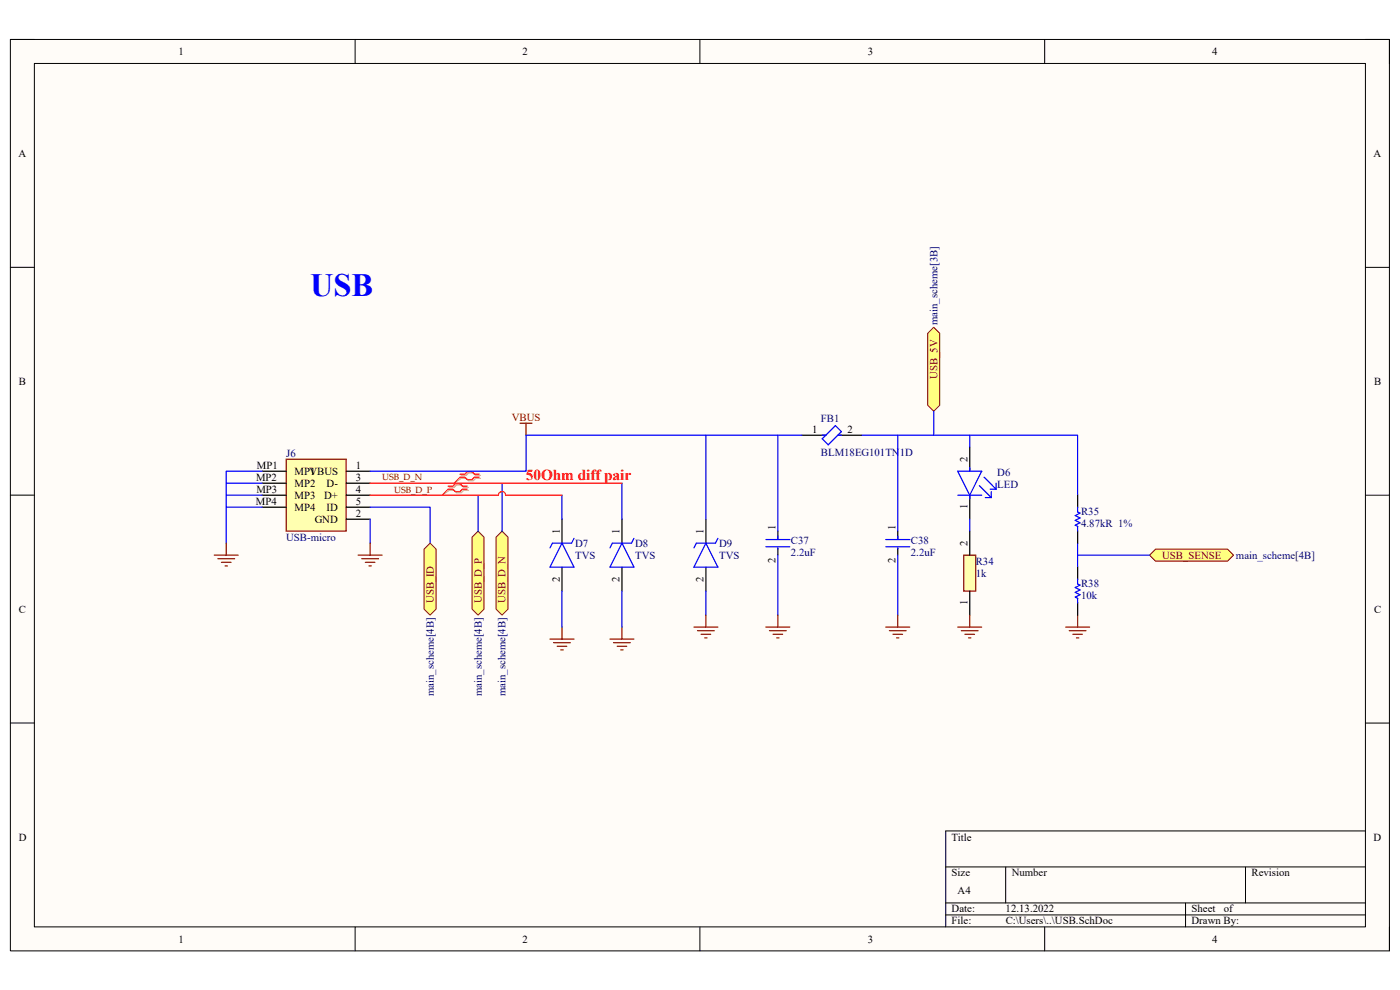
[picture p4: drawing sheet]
<svg xmlns="http://www.w3.org/2000/svg" width="297mm" height="210mm" viewBox="0 0 297 210" stroke-linecap="round" stroke-linejoin="round" font-family="sans-serif">
<path d="M2.2 8.4h292.6v193.3h-292.6z" fill-rule="evenodd" fill="#fffcf8"/>
<path d="M2.2 8.4h292.6v193.3h-292.6z" fill="none" stroke="#000" stroke-width=".21"/>
<path d="M7.3 13.5h282.4v183.1h-282.4z" fill-rule="evenodd" fill="#fffcf8"/>
<g fill="none" stroke="#000" stroke-width=".21">
<path d="M2.2 8.4h5.1M7.3 13.5h282.4v183.1h-282.4zM75.3 8.4v5.1M148.5 8.4v5.1M221.6 8.4v5.1M289.7 8.4h5.1v5.1M2.2 56.7h5.1M289.7 56.7h5.1M2.2 105h5.1M289.7 105.1h5.1M2.2 153.4h5.1M289.7 153.4h5.1"/>
<path d="M289.7 176.3h-89.1v20.3M75.3 196.6v5.1M148.5 196.6v5.1M200.6 183.9h89.1M200.6 191.5h89.1M200.6 194.1h89.1M213.4 183.9v7.6M221.6 196.6v5.1M251.5 191.5v5.1M264.2 183.9v7.6M294.8 196.6v5.1"/>
</g>
<g fill="none" stroke="#000" stroke-width=".25">
<path d="M170.1 92.3h5.1M177.7 92.3h5.1M205.7 94.9v5.1M119.2 110.1v5.1M131.9 110.1v5.1M149.8 110.1v5.1M165 112.7v1.8M165 116.2v1.6M190.5 112.7v1.8M190.5 116.2v1.6M205.7 105.1v5M119.2 120.3v5.1"/>
<path d="M131.9 120.3v5.1M149.8 120.3v5.1"/>
</g>
<g fill="none" stroke="#00f" stroke-width=".25">
<path d="M111.6 92.3h38.2v17.8M149.8 92.3h15.2v20.4M165 92.3h5.1M174.4 93.1l2.8-2.8 1.3 1.3-2.8 2.8zM174.4 92.3h.8M177.7 92.3h.8M182.8 92.3h7.7v20.4M203.2 100h5.1l-2.6 5.1zM205.7 99.2v.8M119.2 115.2l2.6 5.1h-5.1zM119.2 105v5.1M121.8 114.2l-.5 1h-4.1l-.5 1"/>
<path d="M131.9 115.2l2.6 5.1h-5.1zM134.5 114.2l-.5 1h-4.1l-.5 1M149.8 115.2l2.5 5.1h-5.1zM152.3 114.2l-.5 1h-4.1l-.5 1M162.5 114.5h5.1M162.5 116h5.1M165 113.7v.8M165 116.2v.3M165 117.8v12.7M187.9 114.5h5.1M187.9 116h5.1M190.5 113.7v.8"/>
<path d="M190.5 116.2v.3M190.5 117.8v12.7M203.2 105.1h5.1M205.7 105.1v.7M207.8 103l2.5 2.6M208.8 101.2l2.5 2.6M209 105.6h1.3M210 103.8h1.3M210.3 104.3v1.3M211.3 102.5v1.3M119.2 125.4v7.6M131.9 125.4v7.6"/>
<path d="M149.8 125.4v5.1"/>
</g>
<g fill="none" stroke="#800000" stroke-width=".25">
<path d="M116.7 135.6h5.1M117.4 136.3h3.6M118.2 137.1h2M119 137.9h.5M119.2 133v2.6M129.4 135.6h5.1M130.2 136.3h3.5M130.9 137.1h2.1M131.7 137.9h.5M131.9 133v2.6M147.2 133h5.1M148 133.8h3.5"/>
<path d="M148.7 134.6h2.1M149.5 135.3h.5M149.8 130.5v2.5M162.5 133h5.1M163.2 133.8h3.6M164 134.6h2M164.8 135.3h.5M165 130.5v2.5M187.9 133h5.1M188.7 133.8h3.5M189.4 134.6h2.1M190.2 135.3h.5"/>
<path d="M190.5 130.5v2.5"/>
</g>
<path d="M204.4 117.8h2.6v7.6h-2.6z" fill-rule="evenodd" fill="#ffffb0"/>
<path d="M204.4 117.8h2.6v7.6h-2.6zM203.2 133h5.1M203.9 133.8h3.6M204.7 134.6h2M205.5 135.3h.5M205.7 130.5v2.5" fill="none" stroke="#800000" stroke-width=".25"/>
<path d="M205.7 112.7v5.1M205.7 125.4v5.1" fill="none" stroke="#000" stroke-width=".25"/>
<path d="M205.7 110.1v2.6" fill="none" stroke="#00f" stroke-width=".25"/>
<path d="M60.7 97.4h12.7v15.3h-12.7z" fill-rule="evenodd" fill="#ffffb0"/>
<g fill="none" stroke="#800000" stroke-width=".25">
<path d="M60.7 97.4h12.7v15.3h-12.7zM110.3 89.8h2.6M111.6 89.8v2.5M45.5 117.8h5M46.2 118.5h3.6M47 119.3h2M48 115.2v2.6M76 117.8h5.1M76.7 118.5h3.6M77.5 119.3h2M78.5 115.2v2.6M47.7 120.1h.5"/>
<path d="M78.3 120.1h.5"/>
</g>
<path d="M55.6 100h5.1M73.4 100h5.1M55.6 102.5h5.1M55.6 105h5.1M55.6 107.6h5.1M73.4 110.1h5.1M73.4 102.5h5.1M73.4 105h5.1M73.4 107.6h5.1" fill="none" stroke="#000" stroke-width=".25"/>
<path d="M111.6 92.3v7.7h-33.1M205.7 92.3h22.9v12.8M48 102.5h7.6M48 105h7.6M48 107.6v7.6M78.5 107.6h12.7v7.6M78.5 110.1v5.1M131.9 102.5v7.6" fill="none" stroke="#00f" stroke-width=".25"/>
<path d="M95.3 103.4h1l.5-.5h1.1l.5 .5h1M95.3 104h1l.5 .5h1.1l.5-.5h1M97.9 100.8h1l.5-.5h1l.5 .5h1M97.9 101.5h1l.5 .5h1l.5-.5h1" fill="none" stroke="#d0a19e" stroke-width=".25"/>
<path d="M95.3 104l-1.5 1M97.9 101.5l-1.6 1" fill="none" stroke="#d0a19e" stroke-width=".21"/>
<path d="M95.1 103.1h1l.5-.5h1l.5 .5h1M95.1 103.8h1l.5 .5h1l.5-.5h1M97.6 100.6h1l.5-.5h1l.6 .5h1M97.6 101.2h1l.5 .5h1l.6-.5h1" fill="none" stroke="#f00" stroke-width=".25"/>
<path d="M95.1 103.8l-1.3 1.2M97.6 101.2l-1.3 1.3" fill="none" stroke="#f00" stroke-width=".21"/>
<path d="M106.5 112.7l1.3 1.3v15.2l-1.3 1.3-1.3-1.3v-15.2z" fill-rule="evenodd" fill="#ffff80"/>
<path d="M106.5 112.7l1.3 1.3v15.2l-1.3 1.3-1.3-1.3v-15.2z" fill="none" stroke="#800000" stroke-width=".21"/>
<path d="M106.5 102.5v10.2" fill="none" stroke="#00f" stroke-width=".25"/>
<path d="M100.1 114l1.3-1.3 1.3 1.3v15.2l-1.3 1.3-1.3-1.3z" fill-rule="evenodd" fill="#ffff80"/>
<path d="M100.1 114l1.3-1.3 1.3 1.3v15.2l-1.3 1.3-1.3-1.3z" fill="none" stroke="#800000" stroke-width=".21"/>
<path d="M101.4 105v7.7" fill="none" stroke="#00f" stroke-width=".25"/>
<path d="M90 116.5l1.2-1.3 1.3 1.3v12.7l-1.3 1.3-1.2-1.3z" fill-rule="evenodd" fill="#ffff80"/>
<path d="M90 116.5l1.2-1.3 1.3 1.3v12.7l-1.3 1.3-1.2-1.3z" fill="none" stroke="#800000" stroke-width=".21"/>
<path d="M198.1 69.4l1.3 1.3v15.3l-1.3 1.2-1.3-1.2v-15.3z" fill-rule="evenodd" fill="#ffff80"/>
<path d="M198.1 69.4l1.3 1.3v15.3l-1.3 1.2-1.3-1.2v-15.3z" fill="none" stroke="#800000" stroke-width=".21"/>
<path d="M198.1 87.2v5.1" fill="none" stroke="#00f" stroke-width=".25"/>
<path d="M226.1 133h5.1M226.8 133.8h3.6M227.6 134.6h2M228.4 135.3h.5M228.6 130.5v2.5" fill="none" stroke="#800000" stroke-width=".25"/>
<path d="M245.2 116.5h15.2l1.3 1.3-1.3 1.2h-15.2l-1.3-1.2z" fill-rule="evenodd" fill="#ffff80"/>
<path d="M245.2 116.5h15.2l1.3 1.3-1.3 1.2h-15.2l-1.3-1.2z" fill="none" stroke="#800000" stroke-width=".21"/>
<path d="M55.6 100h-7.6v7.6h7.6M190.5 92.3h15.2v2.6M228.6 115.2v5.1M228.6 117.8h15.3M228.6 107.6v1l.5 .3-1 .5 1 .5-1 .5 1 .5-1 .5 .5 .3v1M228.6 122.9v1l.5 .2-1 .5 1 .5-1 .6 1 .5-1 .5 .5 .2v1" fill="none" stroke="#00f" stroke-width=".25"/>
<path d="M78.5 105h27.2a.76 .76 0 0 1 .8-.7 .76 .76 0 0 1 .8 .7h11.9M78.5 102.5h53.4" fill="none" stroke="#f00" stroke-width=".25"/>
<path d="M228.6 105.1v2.5M228.6 112.7v2.5M228.6 120.3v2.6M228.6 127.9v2.6" fill="none" stroke="#000" stroke-width=".25"/>
<text font-size="6.9" fill="#00f" x="65.8" y="62.8">USB</text>
<text font-size="3.2" fill="#f00" x="111.6" y="101.8">50Ohm diff pair</text>
<g font-size="2.3">
<text x="37.9" y="11.7">1</text>
<text x="110.9" y="11.7">2</text>
<text x="184.1" y="11.7">3</text>
<text x="257.1" y="11.7">4</text>
<text x="3.9" y="33.3">A</text>
<text x="291.4" y="33.3">A</text>
<text x="4" y="81.6">B</text>
<text x="291.5" y="81.6">B</text>
<text x="172.3" y="91.8">1</text>
<text x="179.8" y="91.8">2</text>
<text x="54.3" y="102">MP2</text>
<text x="54.5" y="99.4">MP1</text>
<text x="62.5" y="100.7">MP1</text>
<text x="65.7" y="100.7">VBUS</text>
<text x="75.5" y="99.4">1</text>
<text x="75.5" y="102">3</text>
<text x="205.2" y="97.9" transform="rotate(-90 205.2 97.9)">2</text>
<text x="54.3" y="107.1">MP4</text>
<text x="54.4" y="104.5">MP3</text>
<text x="62.5" y="103.3">MP2</text>
<text x="62.5" y="105.8">MP3</text>
<text x="68.7" y="105.8">D+</text>
<text x="69.3" y="103.3">D-</text>
<text x="75.5" y="104.5">4</text>
<text x="75.5" y="107.1">5</text>
<text x="205.2" y="107.9" transform="rotate(-90 205.2 107.9)">1</text>
<text x="62.5" y="108.3">MP4</text>
<text x="66.8" y="110.9">GND</text>
<text x="69.3" y="108.3">ID</text>
<text x="75.5" y="109.6">2</text>
<text x="118.7" y="113.2" transform="rotate(-90 118.7 113.2)">1</text>
<text x="131.4" y="113.2" transform="rotate(-90 131.4 113.2)">1</text>
<text x="149.3" y="113.2" transform="rotate(-90 149.3 113.2)">1</text>
<text x="164.5" y="112.4" transform="rotate(-90 164.5 112.4)">1</text>
<text x="189.9" y="112.4" transform="rotate(-90 189.9 112.4)">1</text>
<text x="164.5" y="119.3" transform="rotate(-90 164.5 119.3)">2</text>
<text x="189.9" y="119.3" transform="rotate(-90 189.9 119.3)">2</text>
<text x="205.2" y="115.7" transform="rotate(-90 205.2 115.7)">2</text>
<text x="118.7" y="123.4" transform="rotate(-90 118.7 123.4)">2</text>
<text x="131.4" y="123.4" transform="rotate(-90 131.4 123.4)">2</text>
<text x="149.3" y="123.4" transform="rotate(-90 149.3 123.4)">2</text>
<text x="4" y="130">C</text>
<text x="205.2" y="128.3" transform="rotate(-90 205.2 128.3)">1</text>
<text x="291.5" y="130">C</text>
<text x="4" y="178.3">D</text>
<text x="201.9" y="178.3">Title</text>
<text x="291.4" y="178.3">D</text>
<text x="201.9" y="185.9">Size</text>
<text x="214.6" y="185.9">Number</text>
<text x="265.5" y="185.9">Revision</text>
<text x="203.2" y="189.7">A4</text>
<text x="201.9" y="193.5">Date:</text>
<text x="201.9" y="196.1">File:</text>
<text x="213.3" y="193.5">12.13.2022</text>
<text x="213.4" y="196.1">C:\Users\..\USB.SchDoc</text>
<text x="252.8" y="196.1">Drawn By:</text>
<text x="252.8" y="193.5">Sheet</text>
<text x="259.6" y="193.5">of</text>
<text x="37.9" y="199.9">1</text>
<text x="110.9" y="199.9">2</text>
<text x="184.1" y="199.9">3</text>
<text x="257.1" y="199.9">4</text>
</g>
<g font-size="2.3" fill="#000080">
<text x="198.9" y="68.9" transform="rotate(-90 198.9 68.9)">main_scheme[3B]</text>
<text x="174.2" y="89.5">FB1</text>
<text x="60.7" y="96.9">J6</text>
<text x="174.2" y="96.6">BLM18EG101TN1D</text>
<text x="211.6" y="101">D6</text>
<text x="211.6" y="103.5">LED</text>
<text x="229.4" y="109.3">R35</text>
<text x="229.4" y="111.9">4.87kR 1%</text>
<text x="60.7" y="114.7">USB-micro</text>
<text x="122" y="116">D7</text>
<text x="122" y="118.5">TVS</text>
<text x="134.7" y="116">D8</text>
<text x="134.7" y="118.5">TVS</text>
<text x="152.6" y="116">D9</text>
<text x="152.6" y="118.5">TVS</text>
<text x="167.8" y="115.5">C37</text>
<text x="167.8" y="118">2.2uF</text>
<text x="193.3" y="115.5">C38</text>
<text x="193.3" y="118">2.2uF</text>
<text x="207" y="119.8">R34</text>
<text x="262.2" y="118.5">main_scheme[4B]</text>
<text x="207" y="122.3">1k</text>
<text x="229.4" y="124.6">R38</text>
<text x="229.4" y="127.2">10k</text>
<text x="92" y="147.7" transform="rotate(-90 92 147.7)">main_scheme[4B]</text>
<text x="102.2" y="147.7" transform="rotate(-90 102.2 147.7)">main_scheme[4B]</text>
<text x="107.3" y="147.7" transform="rotate(-90 107.3 147.7)">main_scheme[4B]</text>
</g>
<g font-size="2.3" fill="#800000">
<text x="198.9" y="80.3" transform="rotate(-90 198.9 80.3)">USB_5V</text>
<text x="108.6" y="89.3">VBUS</text>
<text x="246.5" y="118.5">USB_SENSE</text>
<text x="92" y="127.9" transform="rotate(-90 92 127.9)">USB_ID</text>
<text x="102.2" y="127.9" transform="rotate(-90 102.2 127.9)">USB_D_P</text>
<text x="107.3" y="127.9" transform="rotate(-90 107.3 127.9)">USB_D_N</text>
</g>
<g font-size="1.9" fill="#800000">
<text x="81.1" y="101.9">USB_D_N</text>
<text x="83.6" y="104.5">USB_D_P</text>
</g>
</svg>
